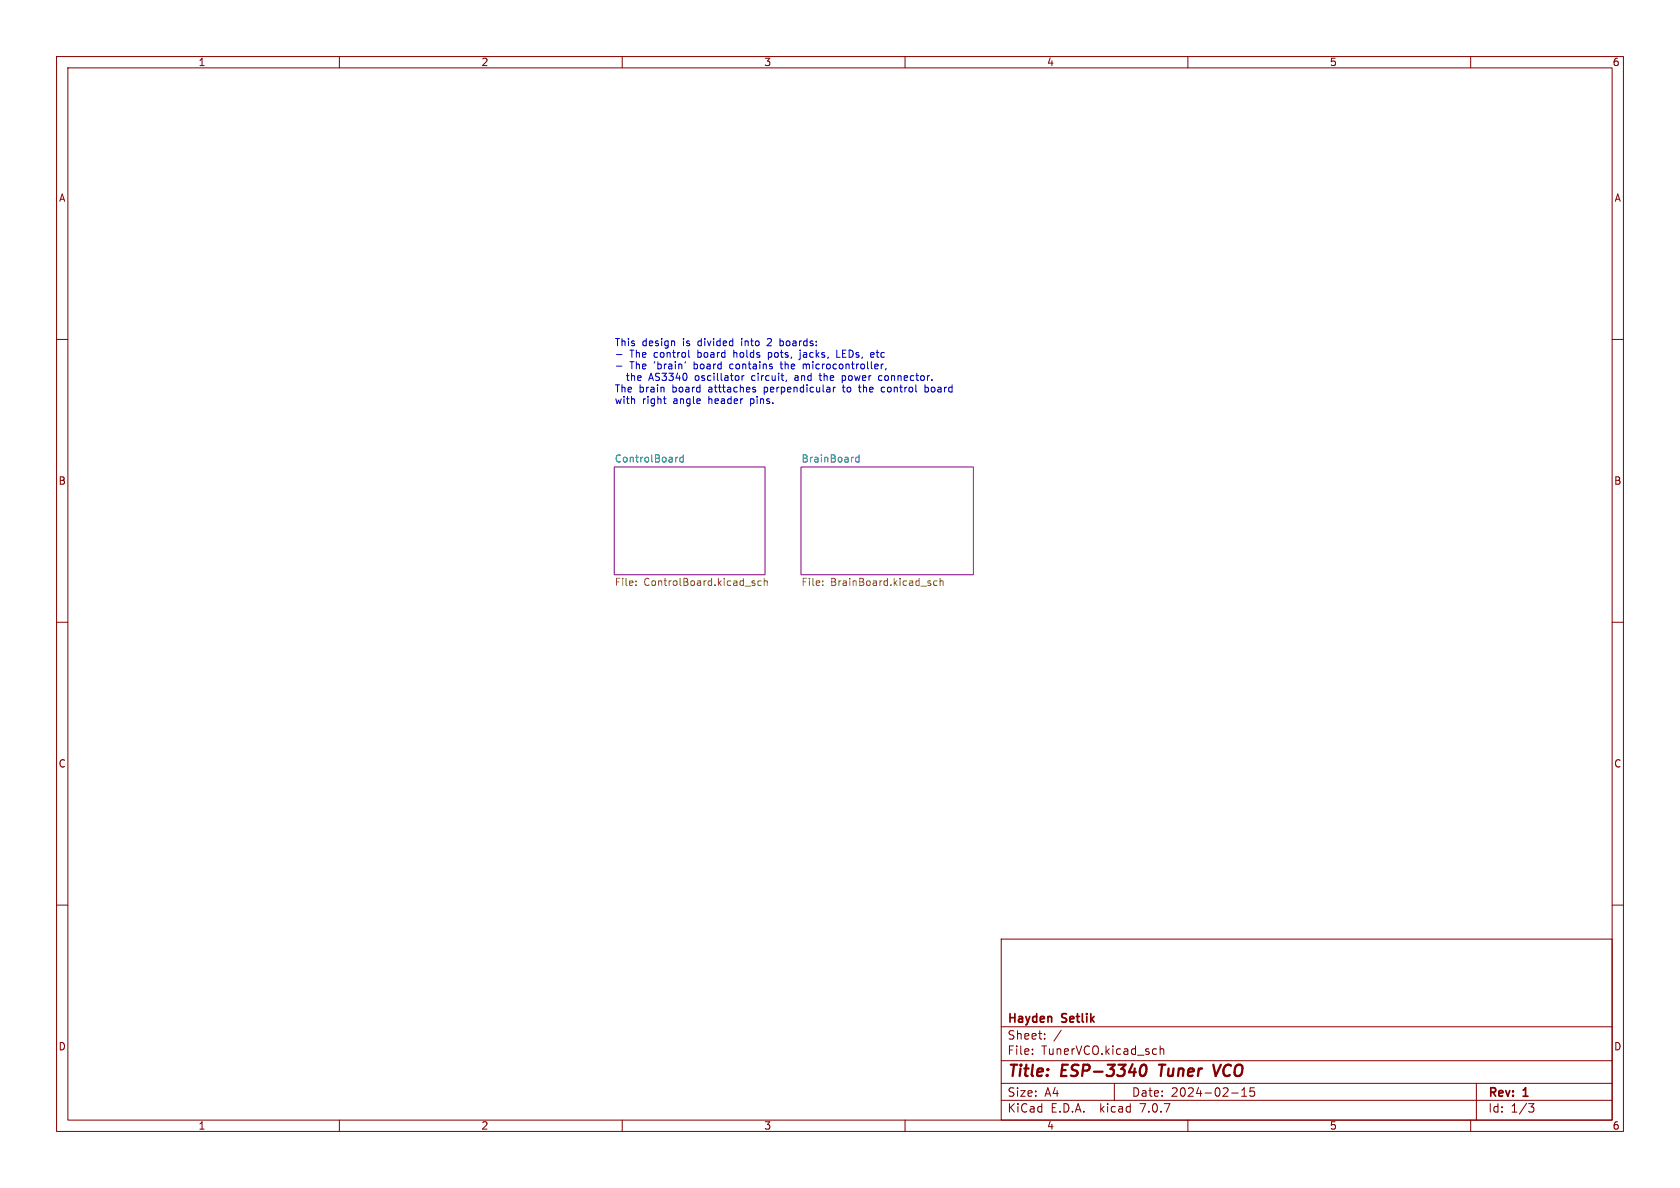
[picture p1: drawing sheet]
<svg xmlns="http://www.w3.org/2000/svg" width="297mm" height="210mm" viewBox="0 0 297 210" stroke-linecap="round" stroke-linejoin="round" font-family="sans-serif">
<g fill="none" stroke="#840000" stroke-width=".18">
<path d="M10 10h277v190h-277zM12 12h273v186h-273zM60 10v2M110 10v2M160 10v2M210 10v2M260 10v2M10 60h2M285 60h2M10 110h2M285 110h2M10 160h2"/>
<path d="M285 160h2M177 166h108v32h-108zM60 198v2M110 198v2M160 198v2M177 194.5h108M177 191.5h108M177 187.5h108M177 181.5h108M182.5 186.3v.1M182.5 185.5v.1M184.7 183.6v.1"/>
<path d="M184.7 182.8v.1M187.6 182.1l-1.3 2M197 191.5v3M205.1 184.9v1.5M205.1 185.5l.2-.1 .4 .1v.9M210 198v2M217.7 193.2h1.2M219.5 193.8h.9M219.5 192.7l.5-.4v1.5M221.7 192.3h-.7v.7l.2-.1h.5l.1 .3-.1 .5-.2 .1-.5-.1M260 198v2M261 191.5v6.5"/>
<path d="M270.2 195.1h1l-.5 .6 .4 .1 .1 .5-.3 .3h-.4"/>
</g>
<path d="M201.8 188.4a.46 .46 0 0 1 .5-.2 .46 .46 0 0 1 .3 .4 1.15 1.15 0 0 1-.7 1.6l-.2-.1a1.54 1.54 0 0 1 .1-1.7zM204.9 188.2h1.1M205.5 188.2l-.3 2M214.5 188.2l.4 2 .9-2" fill="none" stroke="#840000" stroke-width=".4"/>
<g fill="#fff" stroke="#fff" stroke-width=".18">
<path d="M141.6 82.6h30.5v19h-30.5z"/>
<path d="M108.6 82.6h26.7v19h-26.7z"/>
</g>
<path d="M108.6 82.6h26.7v19h-26.7zM141.6 82.6h30.5v19h-30.5z" fill="none" stroke="#840084" stroke-width=".18"/>
<path d="M119.8 80.8l-.3 .1M120.8 80.9l-.4-.1-.2 .3 .1 .5h.5M120.8 80.4v1.3M151.9 80.4v1.3M151.9 80.9l-.4-.1-.2 .3 .1 .5h.5" fill="none" stroke="#008484" stroke-width=".18"/>
<g fill="none" stroke="#848400" stroke-width=".18">
<path d="M112.4 103.4v.1M112.4 102.7v.1M133 103l.5 .3-.1 .1-.3 .1M133 102.7h.4M134.6 102.7h-.4l-.2 .2 .1 .5h.5M135.1 102.8l.2-.1h.3l.1 .8M135.1 102.2v1.3M145.5 103.4v.1M145.5 102.7v.1M164.5 103.1v.3M165.7 102.7h-.4l-.3 .2 .2 .5h.5M166.2 102.8l.2-.1h.3v.8"/>
<path d="M166.2 102.2v1.3"/>
</g>
<g fill="none" stroke="#0000c2" stroke-width=".18">
<path d="M135.8 59.8l-.1 .2M137.9 59.8v1.3M109 62.7h1M109 64.7h1M117.3 70.5h.5M117.5 71.3h.3M119.2 60.3l.1 .8M121.2 63.9l-.1 .3M121.7 61.9v1.1l.2 .2M131.2 66.4v.9M131.5 66.4l-.3 .2M133.1 66.4l-.2 .2v.4l.2 .3"/>
<path d="M133.2 68.9h.3l.1 .2-.2 .2h-.2M133.2 68.5h.3M135.8 62.3v1.3M135.8 63.1l.2 .1M136 62.3l-.2 .1M136.3 60.4l-.7 .7h.8M137.9 61.1h.4M137.9 64.4h.5M138.1 63.9v1.2M138.3 60.3h-.4M140.9 66.4l-.3 .1M141 66.8h-.3l-.2 .1 .1 .3 .4 .1"/>
<path d="M141.5 61.9v.1M141.5 62.3l-.1 1.2M142 64.4v.8M142.4 64.4l-.4 .1M144.8 66.4h.5M145 66v1.1l.3 .2M147.3 68.5v.8M147.7 68.5l-.4 .2M147.9 61.9v1.3h.6M148.9 68.5h.5M148.9 66.5l.4-.1 .2 .2-.1 .6h-.5M149.1 68v1.2"/>
<path d="M151.7 68.5h.5M151.9 68v1.1l.3 .2M154.1 62.3l.4 .1v.2l-.6 .1M154.5 63.1l-.4 .1M155.6 66.4l.3 .1M155.8 64.4v.8M155.9 67.2l-.3 .1M156.2 64.4l-.4 .2M156.4 68.5h-.4l-.2 .2 .1 .5h.5M156.6 65.1l-.1 .3M163.5 68.5h.4l.2 .2-.1 .5h-.5M163.5 68v1.3"/>
</g>
<g font-size="2.8" fill="#840000">
<text x="178" y="190.9">Title:</text>
<text x="187.7" y="190.9">ESP-3340</text>
<text x="205.8" y="190.9">Tuner</text>
<text x="216.2" y="190.9">VCO</text>
</g>
<g font-size="2.1" fill="#840000">
<text x="178" y="184">Sheet:</text>
<text x="178" y="181.2">Hayden</text>
<text x="187.8" y="181.2">Setlik</text>
<text x="178" y="186.7">File:</text>
<text x="184.1" y="186.7">TunerVCO.kicad_sch</text>
<text x="178" y="196.9">KiCad</text>
<text x="178" y="194.1">Size:</text>
<text x="184.7" y="194.1">A4</text>
<text x="185.7" y="196.9">E.D.A.</text>
<text x="194.6" y="196.9">kicad</text>
<text x="200" y="194.1">Date:</text>
<text x="201.8" y="196.9">7.0.7</text>
<text x="207" y="194.1">2024-02-15</text>
<text x="263" y="194.3">Rev:</text>
<text x="263" y="196.9">Id:</text>
<text x="267.1" y="196.9">1/3</text>
<text x="269.4" y="194.3">1</text>
</g>
<g font-size="1.8" fill="#840000">
<text x="35" y="11.9">1</text>
<text x="85" y="11.9">2</text>
<text x="135" y="11.9">3</text>
<text x="185" y="11.9">4</text>
<text x="235" y="11.9">5</text>
<text x="285" y="11.9">6</text>
<text x="10.3" y="35.9">A</text>
<text x="285.3" y="35.9">A</text>
<text x="10.3" y="85.9">B</text>
<text x="285.3" y="85.9">B</text>
<text x="10.3" y="135.9">C</text>
<text x="285.3" y="135.9">C</text>
<text x="10.3" y="185.9">D</text>
<text x="285.3" y="185.9">D</text>
<text x="35" y="199.9">1</text>
<text x="85" y="199.9">2</text>
<text x="135" y="199.9">3</text>
<text x="185" y="199.9">4</text>
<text x="235" y="199.9">5</text>
<text x="285" y="199.9">6</text>
</g>
<g font-size="1.8" fill="#0000c2">
<text x="108.6" y="61.3">This</text>
<text x="111.3" y="63.3">The</text>
<text x="111.3" y="65.4">The</text>
<text x="113.5" y="61.3">design</text>
<text x="115.7" y="63.3">control</text>
<text x="115.7" y="65.4">'brain'</text>
<text x="120.8" y="61.3">is</text>
<text x="122.9" y="65.4">board</text>
<text x="123.6" y="63.3">board</text>
<text x="123.6" y="61.3">divided</text>
<text x="129.5" y="65.4">contains</text>
<text x="130.1" y="63.3">holds</text>
<text x="131.5" y="61.3">into</text>
<text x="136.3" y="61.3">2</text>
<text x="136.5" y="63.3">pots,</text>
<text x="138.7" y="65.4">the</text>
<text x="138.7" y="61.3">boards:</text>
<text x="142.3" y="63.3">jacks,</text>
<text x="142.8" y="65.4">microcontroller,</text>
<text x="149" y="63.3">LEDs,</text>
<text x="155.2" y="63.3">etc</text>
<text x="108.6" y="69.5">The</text>
<text x="108.6" y="71.5">with</text>
<text x="110.9" y="67.4">the</text>
<text x="113" y="69.5">brain</text>
<text x="113.6" y="71.5">right</text>
<text x="115.1" y="67.4">AS3340</text>
<text x="119" y="69.5">board</text>
<text x="119.2" y="71.5">angle</text>
<text x="123.4" y="67.4">oscillator</text>
<text x="125.5" y="69.5">atttaches</text>
<text x="125.5" y="71.5">header</text>
<text x="133.1" y="71.5">pins.</text>
<text x="133.5" y="67.4">circuit,</text>
<text x="135.5" y="69.5">perpendicular</text>
<text x="141.4" y="67.4">and</text>
<text x="146" y="67.4">the</text>
<text x="149.7" y="69.5">to</text>
<text x="150.1" y="67.4">power</text>
<text x="152.7" y="69.5">the</text>
<text x="156.8" y="67.4">connector.</text>
<text x="156.9" y="69.5">control</text>
<text x="164.8" y="69.5">board</text>
</g>
<g font-size="1.8" fill="#008484">
<text x="108.6" y="81.8">ControlBoard</text>
<text x="141.6" y="81.8">BrainBoard</text>
</g>
<g font-size="1.8" fill="#848400">
<text x="108.6" y="103.9">File:</text>
<text x="113.8" y="103.9">ControlBoard.kicad_sch</text>
<text x="141.6" y="103.9">File:</text>
<text x="146.8" y="103.9">BrainBoard.kicad_sch</text>
</g>
</svg>
